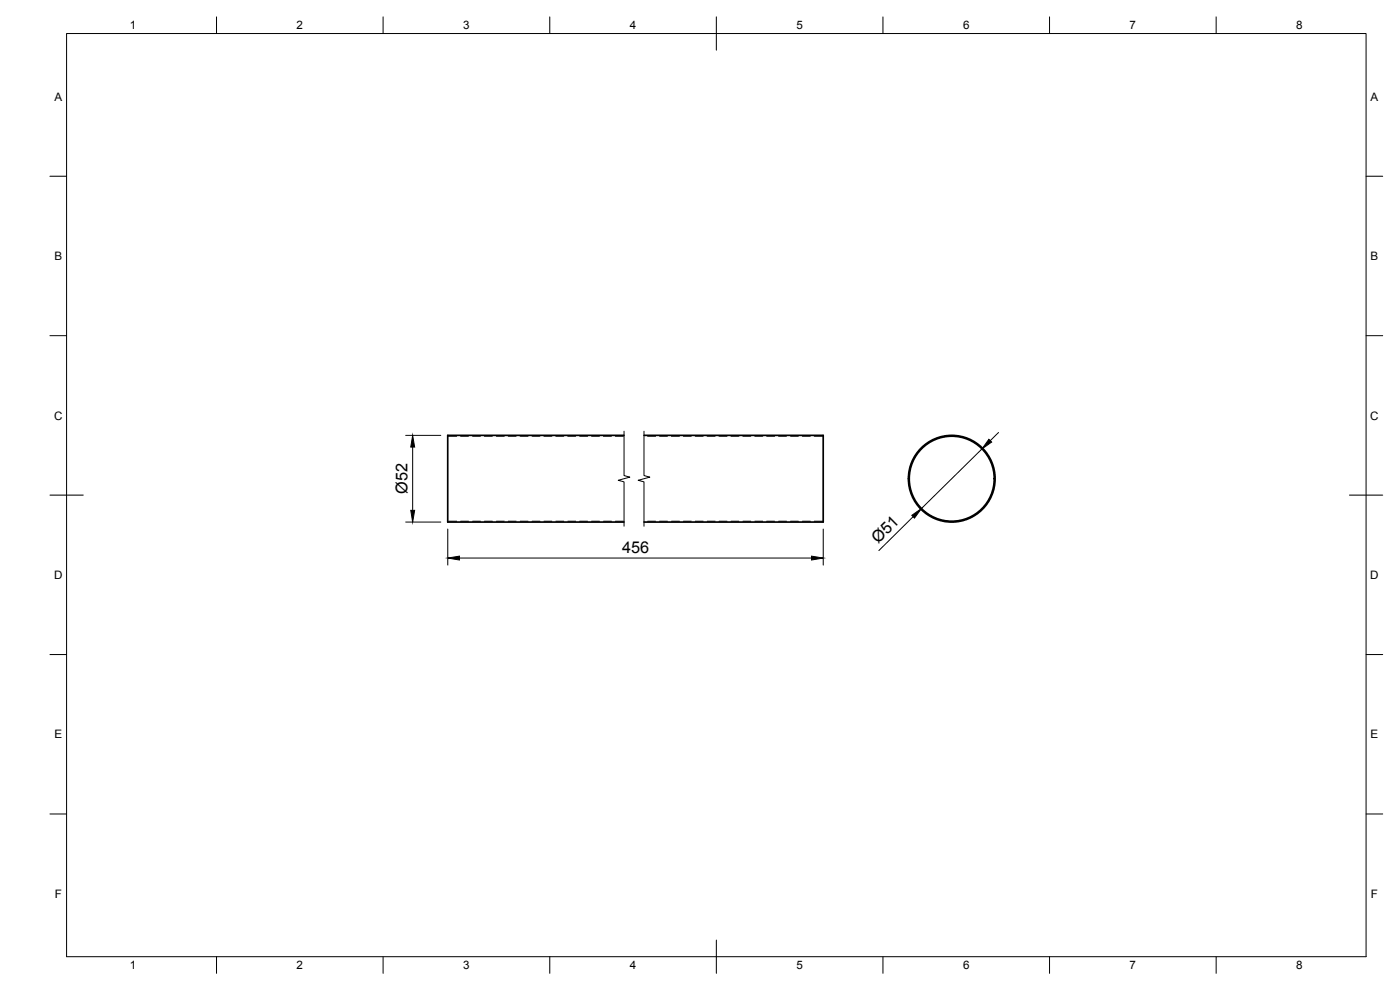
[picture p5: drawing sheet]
<svg xmlns="http://www.w3.org/2000/svg" width="420mm" height="297mm" viewBox="0 0 420 297" stroke-linecap="round" stroke-linejoin="round" font-family="sans-serif">
<!-- layer: Visible -->
<g fill="none" stroke="#000" stroke-width=".51">
<path d="M187.3 130.6h-52.9v26h52.9M193.3 130.6h53.8v26h-53.8"/>
<circle cx="285.6" cy="143.6" r="12.8"/>
<circle cx="285.6" cy="143.6" r="13"/>
</g>
<!-- layer: Hidden -->
<g fill="none" stroke="#000" stroke-width=".3">
<path d="M134.4 130.9h2.7M138.2 130.9h2.4M141.8 130.9h2.4M145.4 130.9h2.4M148.9 130.9h2.4M152.5 130.9h2.4M156.1 130.9h2.4M159.7 130.9h2.4M163.2 130.9h2.4M166.8 130.9h2.4M170.4 130.9h2.4M174 130.9h2.3"/>
<path d="M177.5 130.9h2.4M181.1 130.9h2.4M184.7 130.9h2.4M194.4 130.9h2.3M197.9 130.9h2.4M201.5 130.9h2.4M205.1 130.9h2.4M208.7 130.9h2.3M212.2 130.9h2.4M215.8 130.9h2.4M219.4 130.9h2.3M222.9 130.9h2.4"/>
<path d="M226.5 130.9h2.4M230.1 130.9h2.4M233.7 130.9h2.4M237.2 130.9h2.4M240.8 130.9h2.4M244.4 130.9h2.7M134.4 156.4h2.7M138.2 156.4h2.4M141.8 156.4h2.4M145.4 156.4h2.4M148.9 156.4h2.4M152.5 156.4h2.4"/>
<path d="M156.1 156.4h2.4M159.7 156.4h2.4M163.2 156.4h2.4M166.8 156.4h2.4M170.4 156.4h2.4M174 156.4h2.3M177.5 156.4h2.4M181.1 156.4h2.4M184.7 156.4h2.4M194.4 156.4h2.3M197.9 156.4h2.4M201.5 156.4h2.4"/>
<path d="M205.1 156.4h2.4M208.7 156.4h2.3M212.2 156.4h2.4M215.8 156.4h2.4M219.4 156.4h2.3M222.9 156.4h2.4M226.5 156.4h2.4M230.1 156.4h2.4M233.7 156.4h2.4M237.2 156.4h2.4M240.8 156.4h2.4M244.4 156.4h2.7"/>
</g>
<!-- layer: BORDER -->
<g fill="none" stroke="#000" stroke-width=".3">
<path d="M20 10.1h390v276.9h-390zM65 5.1v5M115 5.1v5M165 5.1v5M215 5.1v10M265 5.1v5M315 5.1v5M365 5.1v5M15 52.9h5M410 52.9h5M15 100.7h5M410 100.7h5"/>
<path d="M15 148.6h10M405 148.6h10M15 196.4h5M410 196.4h5M15 244.2h5M410 244.2h5M65 287v5M115 287v5M165 287v5M215 282.1v9.9M265 287v5M315 287v5"/>
<path d="M365 287v5"/>
</g>
<!-- layer: Break Lines -->
<path d="M187.3 129.4v13.3l1.7 .5-3.5 .9 1.8 .5v13.3M193.3 129.4v13.3l1.7 .5-3.5 .9 1.8 .5v13.3" fill="none" stroke="#000" stroke-width=".3"/>
<!-- layer: FD_Dimensions -->
<path d="M121.8 130.6h10.5M123.8 134.1v19M294.7 134.7l-18.2 17.9M299.7 129.8l-2.5 2.4M121.8 156.6h10.5M134.4 158.7v10.9M247.1 158.7v10.9M274 155l-10.2 10.2M137.9 167.4h105.6" fill="none" stroke="#000" stroke-width=".3"/>
<path d="M123.8 130.6l.6 3.5h-1.1zM296.8 131.8l.8 .8-2.9 2.1zM123.3 153.1h1.1l-.6 3.5zM273.6 154.6l2.9-2-2.1 2.9zM134.4 167.4l3.5-.5v1.1zM243.5 166.9l3.6 .5-3.6 .6z" fill="#000" stroke="#000" stroke-width=".3"/>
<g font-size="4.9">
<text x="122.3" y="148.2" transform="rotate(-90 122.3 148.2)">Ø52</text>
<text x="186.7" y="166">456</text>
<text x="263.5" y="163.2" transform="rotate(-45 263.5 163.2)">Ø51</text>
</g>
<g font-size="3.5">
<text x="39" y="8.8">1</text>
<text x="89" y="8.8">2</text>
<text x="139" y="8.8">3</text>
<text x="189" y="8.8">4</text>
<text x="239" y="8.8">5</text>
<text x="289" y="8.8">6</text>
<text x="339" y="8.8">7</text>
<text x="389" y="8.8">8</text>
<text x="16.3" y="30.2">A</text>
<text x="411.3" y="30.2">A</text>
<text x="16.3" y="78">B</text>
<text x="411.3" y="78">B</text>
<text x="16.2" y="125.9">C</text>
<text x="411.2" y="125.9">C</text>
<text x="16.2" y="173.7">D</text>
<text x="411.2" y="173.7">D</text>
<text x="16.3" y="221.6">E</text>
<text x="411.3" y="221.6">E</text>
<text x="16.4" y="269.4">F</text>
<text x="411.4" y="269.4">F</text>
<text x="39" y="290.8">1</text>
<text x="89" y="290.8">2</text>
<text x="139" y="290.8">3</text>
<text x="189" y="290.8">4</text>
<text x="239" y="290.8">5</text>
<text x="289" y="290.8">6</text>
<text x="339" y="290.8">7</text>
<text x="389" y="290.8">8</text>
</g>
</svg>
